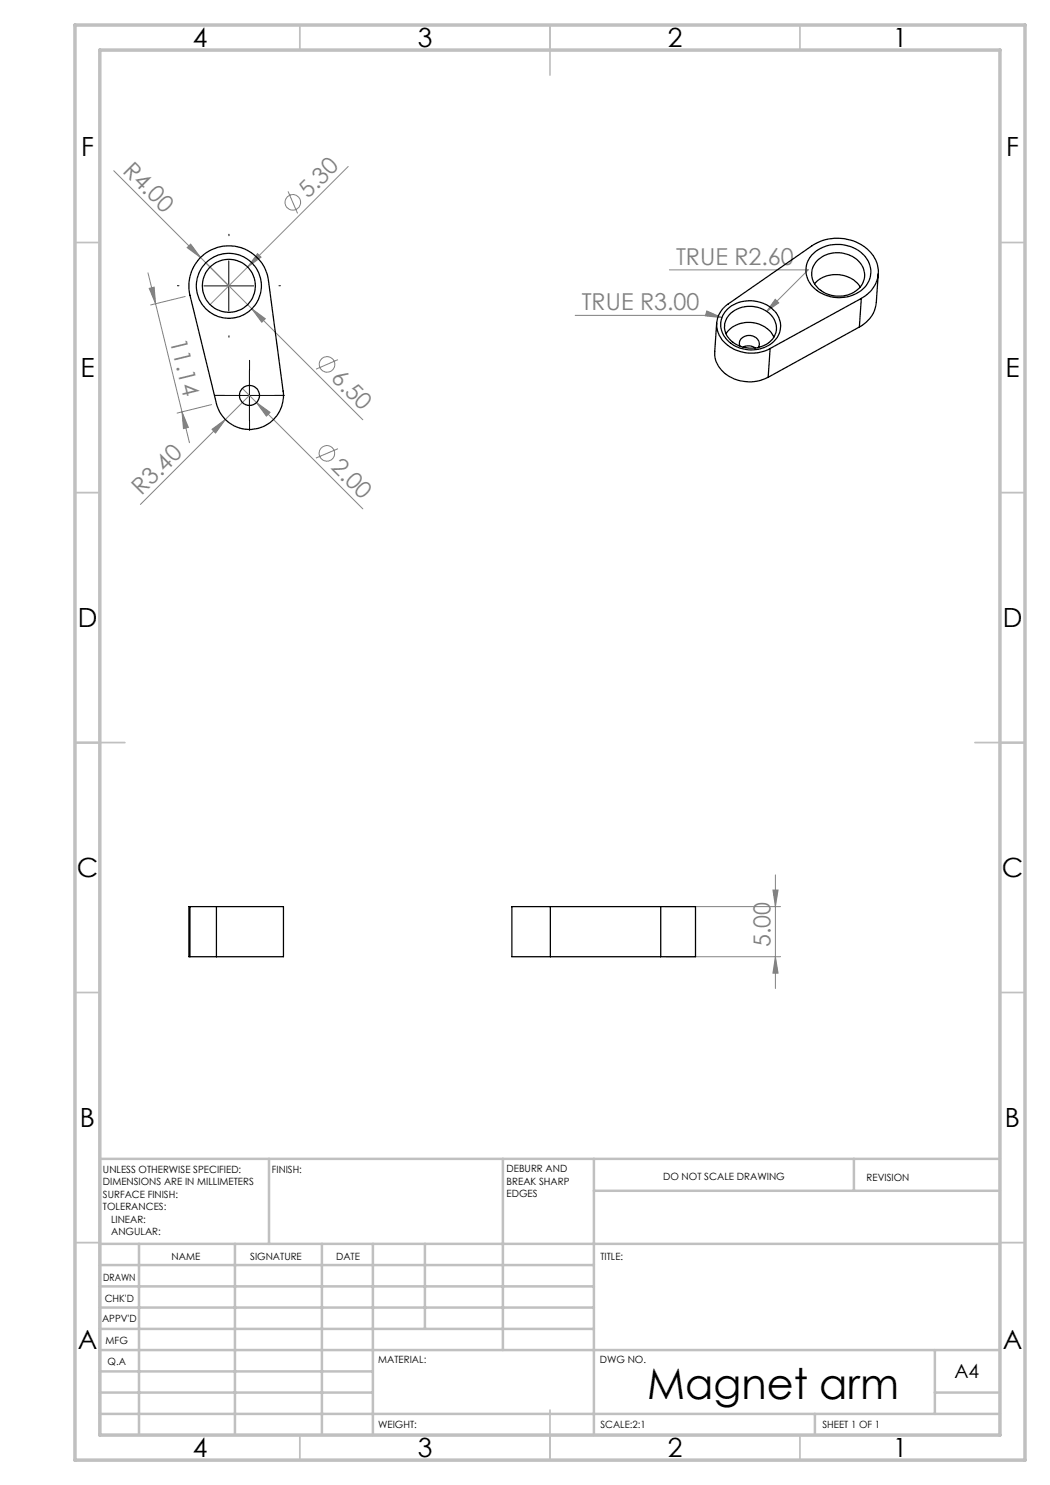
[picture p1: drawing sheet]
<svg xmlns="http://www.w3.org/2000/svg" width="210mm" height="297mm" viewBox="0 0 210 297" stroke-linecap="round" stroke-linejoin="round" font-family="sans-serif">
<g fill="none" stroke="#808080" stroke-width=".2">
<path d="M22.8 34.1l17.3 17.4M57.6 38.3l1.9 4.4M69.6 33.3l-27.6 27.6M29.6 54.6l1.5 6.1M29.8 57.7l1-.3 .3 3.3zM37 59.3l-6.9 1.7M37.4 49.5l.7-.7 2 2.7zM40.1 51.5l5.7 5.7M41.2 52.6l9.2 9.2M51.5 50.7l.7 .7-2.7 2zM133.9 54h27.7l-8.2 8.3M155 59.9l.8 .7-2.4 1.7z"/>
<path d="M31.1 60.7l5.3 21.7M48.5 77.7l24.1 24.1M49.9 79.1l-21.8 21.8M50.4 61.8l2.7 1.9-.7 .7zM50.4 61.8l22.2 22.2M67.6 71.9l-4.4 1.9M115 63.1h27.8l1.6 .4M141.4 62.2l3 1.3-3.3-.3zM36.4 82.4l1.3 3.1-1 .2zM36.4 82.4l1.5 6.1M42.3 80.9l-6.9 1.7M42.4 85.9l2.7-2-2 2.7z"/>
<path d="M51.3 80.5l2.7 2-.7 .7zM67.6 89.7l-4.4 1.9M154.6 178h1l-.5 3.3zM155.1 175v22.7M133.1 181.3h23M133.1 191.3h23M155.1 191.3l.5 3.3h-1z"/>
<circle cx="58.6" cy="40.5" r="1.56"/>
<circle cx="65.4" cy="72.9" r="1.55"/>
<circle cx="65.4" cy="90.7" r="1.56"/>
</g>
<path d="M35.8 57.1h-.3M45.8 47.1v-.3M55.8 57.1h.3M44.9 79.1h-2M45.8 67.1v.3M49.9 74.1v-2M54.9 79.1h2M49.9 84.1v2" fill="none" stroke="#000" stroke-width=".2" stroke-dasharray="15.2 1.3 1.3 1.3"/>
<path d="M40.8 57.2h10M45.8 52.2v10M44.9 79.1h10M49.9 74.1v10" fill="none" stroke="#000" stroke-width=".2"/>
<g fill="none" stroke="#c0c0c0" stroke-width=".35">
<path d="M60 5v5M110 5v10M160 5v5M15 48.5h5M200 48.5h5M15 98.5h5M200 98.5h5M15 148.5h10M195 148.5h10M15 198.5h5M200 198.5h5M15 248.5h5"/>
<path d="M200 248.5h5M60 287v5M110 282v10M160 287v5"/>
</g>
<g fill="none" stroke="#c0c0c0" stroke-width=".5">
<path d="M53.8 231.8v17M100.6 231.8v38.2M118.8 231.8v55.2M118.8 238.2h81.2M170.8 231.8v6.4M200 231.8h-180v55.2M20 248.8h180M20 257.3h98.8M20 253h98.8M27.8 248.8v38.2M47 248.8v38.2M64.4 248.8v38.2"/>
<path d="M74.6 248.8v38.2M85 248.8v17M20 265.8h98.8M20 261.5h98.8M20 278.5h54.6M20 274.3h54.6M20 270h180M187 278.5h13M187 270v12.8M20 282.8h180M163 282.8v4.2"/>
</g>
<path d="M15 5h190v287h-190zM20 10h180v277h-180z" fill="none" stroke="#c0c0c0" stroke-width=".7"/>
<g fill="#808080">
<path d="M37.4 49.5l.7-.7 2 2.7z"/>
<path d="M51.5 50.7l.7 .7-2.7 2z"/>
<path d="M42.4 85.9l2.7-2-2 2.7z"/>
<path d="M51.3 80.5l2.7 2-.7 .7z"/>
<path d="M50.4 61.8l2.7 1.9-.7 .7z"/>
<path d="M36.4 82.4l1.3 3.1-1 .2zM29.8 57.7l1-.3 .3 3.3z"/>
<path d="M155 59.9l-1.6 2.4 2.4-1.7zM141.4 62.2l-.3 1 3.3 .3z"/>
<path d="M154.6 178h1l-.5 3.3zM155.1 191.3l.5 3.3h-1z"/>
</g>
<g fill="none" stroke="#000" stroke-width=".25">
<path d="M39.9 51.7a8 8 0 0 1 8.3-2.2 8 8 0 0 1 5.5 6.6l2.9 22.1a6.8 6.8 0 0 1-5.5 7.6 6.8 6.8 0 0 1-7.8-5.1l-5.3-21.6a8.1 8.1 0 0 1 1.9-7.4zM162.4 51a7.3 7.3 0 0 1 11.3 1.3 4.8 4.8 0 0 1-3 6.7 7.1 7.1 0 0 1-9.2-3.3 4.5 4.5 0 0 1 .9-4.7zM162.9 56.8a5.9 5.9 0 0 1 9.1 .6M163.7 51.9a5.9 5.9 0 0 1 8.9 1.7 4 4 0 0 1-2.6 5.2 5.7 5.7 0 0 1-7.5-3 3.7 3.7 0 0 1 1.2-3.9zM172.3 59.7a5.9 5.9 0 0 0 3.4-5.3 5.9 5.9 0 0 0-3.3-5.4 9.4 9.4 0 0 0-10 .1l-16.7 11.7a5 5 0 0 0 .3 8.6 8 8 0 0 0 8 .3M172.3 59.7l-18.3 10M172.3 59.7l-.4 5.7M175.6 54.8l-.3 5.7a6.1 6.1 0 0 1-3.4 4.9M143.3 64.6l-.4 5.7a6 6 0 0 0 5.2 5.9 7.9 7.9 0 0 0 5.5-.7M145.2 66.8a5.7 5.7 0 0 1 9.6 .6M145.5 61.8a6.8 6.8 0 0 1 10.1 1.3 4.5 4.5 0 0 1-3.2 6.5 6.4 6.4 0 0 1-8.1-3.6 4.2 4.2 0 0 1 1.2-4.2zM145.9 62.9a5.8 5.8 0 0 1 9.1 1.4 3.9 3.9 0 0 1-3 5.1 5.7 5.7 0 0 1-6.9-3 3.4 3.4 0 0 1 .8-3.5z"/>
<path d="M148 69.2a1.64 1.64 0 0 1 1.9-2.1 1.71 1.71 0 0 1 1.8 2.4M148.6 69.4a2.36 2.36 0 0 1 2.4 .2M154 69.7l-.4 5.8M171.9 65.4l-18.3 10.1M38 181.3h-.2v10h.2M38 181.3v10M38 181.3h5.3M38 191.3h5.3M43.3 181.3h13.4v10h-13.4M43.3 181.3v10M110.1 181.3h-7.7v10h7.7M110.1 181.3h22.1"/>
<path d="M110.1 191.3h22.1M110.1 181.3v10M132.2 181.3h6.9v10h-6.9M132.2 181.3v10"/>
<circle cx="45.8" cy="57.2" r="5.3"/>
<circle cx="45.8" cy="57.2" r="6.5"/>
<circle cx="49.9" cy="79.1" r="1.99"/>
</g>
<text font-size="8.5" x="129.4" y="279.7">Magnet arm</text>
<g font-size="5.3">
<text x="38.5" y="9.5">4</text>
<text x="83.5" y="9.5">3</text>
<text x="133.6" y="9.5">2</text>
<text x="178.6" y="9.5">1</text>
<text x="16.2" y="31.2">F</text>
<text x="201.2" y="31.2">F</text>
<text x="16.1" y="75.5">E</text>
<text x="201.1" y="75.5">E</text>
<text x="15.5" y="125.5">D</text>
<text x="200.5" y="125.5">D</text>
<text x="15.4" y="175.5">C</text>
<text x="200.4" y="175.5">C</text>
<text x="16" y="225.5">B</text>
<text x="201" y="225.5">B</text>
<text x="15.5" y="269.7">A</text>
<text x="200.5" y="269.7">A</text>
<text x="38.5" y="291.5">4</text>
<text x="83.5" y="291.5">3</text>
<text x="133.6" y="291.5">2</text>
<text x="178.6" y="291.5">1</text>
</g>
<g font-size="4.7" fill="#808080">
<text x="24.4" y="34.3" transform="rotate(45 24.4 34.3)">R4.00</text>
<text x="61.6" y="39.8" transform="rotate(-45 61.6 39.8)">5.30</text>
<text x="135.2" y="53">TRUE R2.60</text>
<text x="116.3" y="62.1">TRUE R3.00</text>
<text x="34" y="68.2" transform="rotate(76 34 68.2)">11.14</text>
<text x="66" y="75.9" transform="rotate(45 66 75.9)">6.50</text>
<text x="66" y="93.7" transform="rotate(45 66 93.7)">2.00</text>
<text x="28.3" y="99.3" transform="rotate(-45 28.3 99.3)">R3.40</text>
<text x="154.1" y="189.4" transform="rotate(-90 154.1 189.4)">5.00</text>
</g>
<text font-size="3.9" x="190.9" y="275.5">A4</text>
<g font-size="2">
<text x="20.6" y="234.6">UNLESS OTHERWISE SPECIFIED:</text>
<text x="20.6" y="237.1">DIMENSIONS ARE IN MILLIMETERS</text>
<text x="20.6" y="239.6">SURFACE FINISH:</text>
<text x="54.4" y="234.6">FINISH:</text>
<text x="101.3" y="234.5">DEBURR AND</text>
<text x="101.3" y="237">BREAK SHARP</text>
<text x="101.3" y="239.5">EDGES</text>
<text x="132.6" y="236">DO NOT SCALE DRAWING</text>
<text x="173.3" y="236.2">REVISION</text>
<text x="20.6" y="242.1">TOLERANCES:</text>
<text x="22.2" y="244.6">LINEAR:</text>
<text x="22.2" y="247.1">ANGULAR:</text>
<text x="34.3" y="252">NAME</text>
<text x="50" y="251.9">SIGNATURE</text>
<text x="67.2" y="251.9">DATE</text>
<text x="120.1" y="251.9">TITLE:</text>
<text x="20.6" y="256.1">DRAWN</text>
<text x="20.9" y="260.3">CHK'D</text>
<text x="20.4" y="264.4">APPV'D</text>
<text x="21.1" y="268.8">MFG</text>
<text x="21.5" y="273">Q.A</text>
<text x="75.6" y="272.5">MATERIAL:</text>
<text x="120" y="272.5">DWG NO.</text>
<text x="75.6" y="285.5">WEIGHT:</text>
<text x="120.1" y="285.6">SCALE:2:1</text>
<text x="164.5" y="285.6">SHEET 1 OF 1</text>
</g>
</svg>
